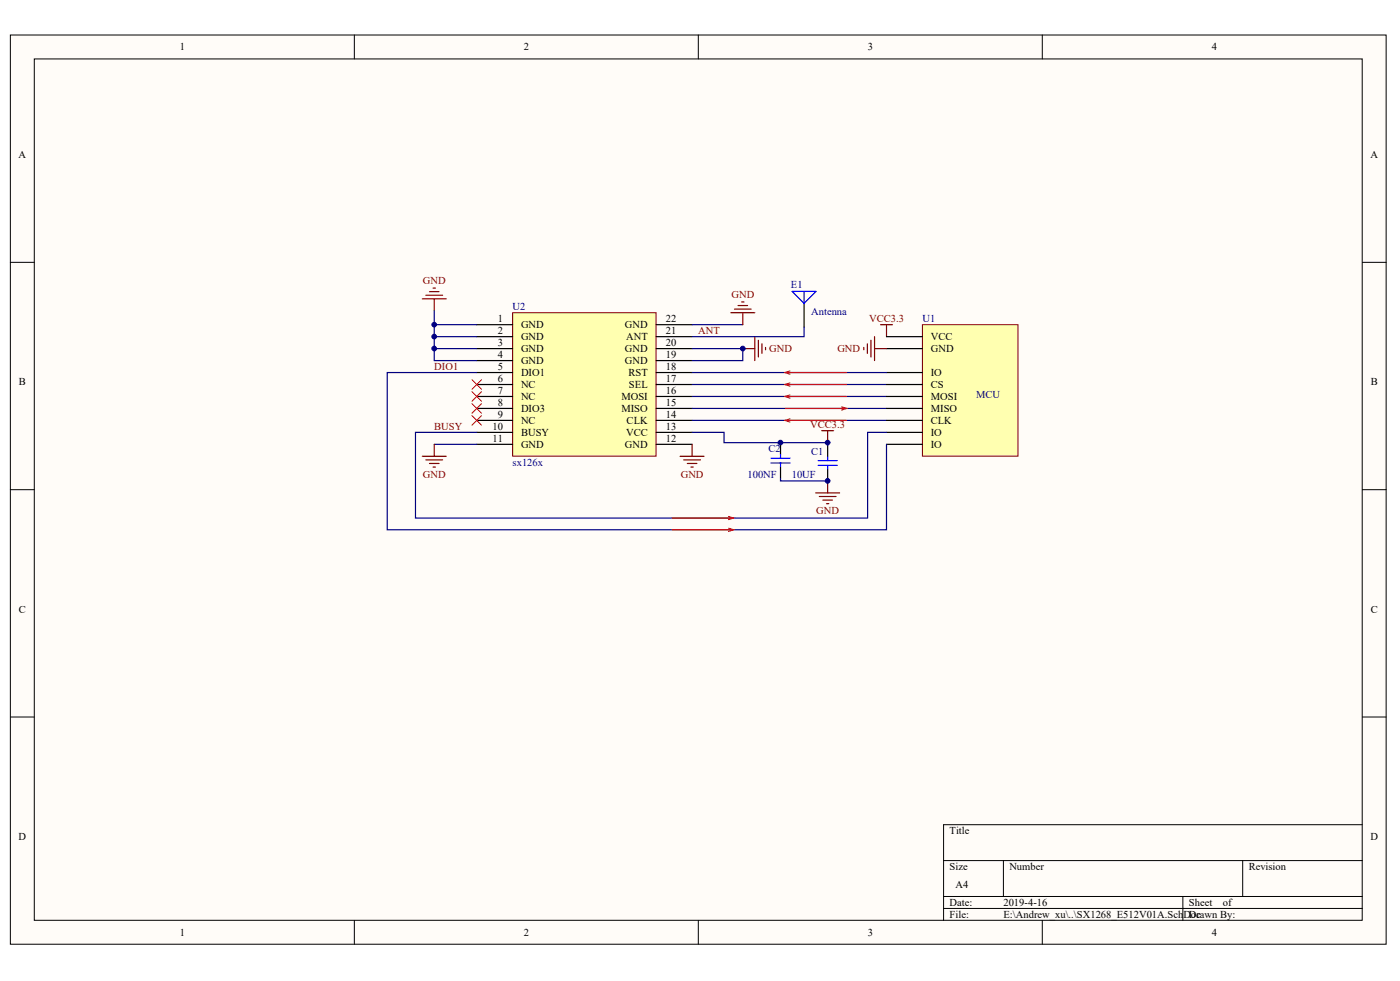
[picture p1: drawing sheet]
<svg xmlns="http://www.w3.org/2000/svg" width="291mm" height="204mm" viewBox="0 0 291 204" stroke-linecap="round" stroke-linejoin="round" font-family="sans-serif">
<g fill="#fffcf8" stroke="#000" stroke-width=".21">
<path d="M2.2 7.3h286v189h-286z"/>
<path d="M7.1 12.3h276.1v179h-276.1z"/>
</g>
<g fill="none" stroke="#000" stroke-width=".21">
<path d="M73.7 7.3v5M145.2 7.3v5M216.7 7.3v5M2.2 54.5h4.9M283.2 54.5h5M2.2 101.8h4.9M283.2 101.8h5M2.2 149h4.9M283.2 149h5M196.2 178.9h87M208.6 178.9v7.4M258.3 178.9v7.4"/>
<path d="M283.2 171.4h-87v19.9M73.7 191.3v5M145.2 191.3v5M196.2 186.3h87M196.2 188.8h87M216.7 191.3v5M245.9 186.3v5"/>
</g>
<path d="M106.6 65h29.8v29.8h-29.8z" fill="#ffffb0" stroke="#800000" stroke-width=".21"/>
<g fill="none" stroke="#000" stroke-width=".25">
<path d="M99.1 67.5h7.5M99.1 70h7.5M99.1 72.5h7.5M99.1 74.9h7.5M99.1 77.4h7.5M99.1 79.9h7.5M136.4 67.5h7.5M136.4 70h7.5M136.4 72.5h7.5M136.4 74.9h7.5M136.4 77.4h7.5M136.4 79.9h7.5"/>
<path d="M99.1 82.4h7.5M99.1 84.9h7.5M99.1 87.4h7.5M99.1 89.9h7.5M99.1 92.4h7.5M136.4 82.4h7.5M136.4 84.9h7.5M136.4 87.4h7.5M136.4 89.9h7.5M136.4 92.4h7.5M162.3 92v2.5M162.3 97v2.5"/>
<path d="M172.1 92.5v2.5M172.1 97.5v2.5"/>
</g>
<path d="M90.3 64.6v10.3h8.8M90.3 67.5h8.8M90.3 70h8.8M90.3 72.5h8.8M143.9 72.5h10.5v2.4h-10.5M143.9 67.5h10.5M143.9 79.9h40.4M90.3 92.4h8.8M143.9 87.4h40.4M143.9 84.9h40.4M143.9 82.4h40.4" fill="none" stroke="#000080" stroke-width=".25"/>
<g fill="none" stroke="#800000" stroke-width=".25">
<path d="M90 59.9h.5M87.8 62.1h5M88.5 61.4h3.5M89.3 60.6h2M90.3 62.1v2.5M151.9 65h5M152.7 64.3h3.5M153.4 63.5h2M154.2 62.8h.5M154.4 65v2.5M154.4 72.5h2.5M156.9 70v4.9"/>
<path d="M157.7 70.7v3.5M158.4 71.5v2M159.1 72.2v.5M183.1 67.5h2.4M184.3 67.5v2.5M87.8 94.8h5M88.5 95.6h3.5M89.3 96.3h2M90 97.1h.5M90.3 92.4v2.4M141.4 94.8h5M142.1 95.6h3.5"/>
<path d="M142.9 96.3h2M143.6 97.1h.5M143.9 92.4v2.4M170.8 89.5h2.5M172.1 89.5v2.5M172.1 100v2.5M169.6 102.5h4.9M170.3 103.2h3.5M171.1 103.9h2M171.8 104.7h.5"/>
</g>
<path d="M98.1 78.9l2 2M100.1 78.9l-2 2M98.1 86.4l2 2M98.1 81.4l2 2M100.1 86.4l-2 2M100.1 81.4l-2 2" fill="none" stroke="#f00" stroke-width=".21"/>
<path d="M160.3 95.2h3.9M160.3 96.2h3.9M162.3 94.5v.7M162.3 96.2v.8M170.1 95.7h3.9M170.1 96.7h3.9M172.1 95v.7M172.1 96.7v.8" fill="none" stroke="#00f" stroke-width=".25"/>
<path d="M191.8 67.5h19.8v27.3h-19.8z" fill="#ffffb0" stroke="#800000" stroke-width=".21"/>
<path d="M167.2 63.1v4.9M184.3 70h7.5M184.3 72.5h7.5M184.3 79.9h7.5M184.3 77.4h7.5M184.3 82.4h7.5M184.3 84.9h7.5M184.3 87.4h7.5M184.3 89.9h7.5M184.3 92.4h7.5" fill="none" stroke="#000" stroke-width=".25"/>
<path d="M99.1 77.4h-18.6v32.7h103.8v-17.7M143.9 77.4h40.4M167.2 68v2h-23.3M99.1 89.9h-12.7v17.8h94v-17.8h3.9M143.9 89.9h6.6v2.1h21.6v.5M162.3 99.5v.5h9.8" fill="none" stroke="#000080" stroke-width=".25"/>
<path d="M98.1 83.9l2 2M100.1 83.9l-2 2" fill="none" stroke="#f00" stroke-width=".21"/>
<path d="M179.6 72.2v.5M180.3 71.5v2M181.1 70.7v3.5M181.8 70v4.9M181.8 72.5h2.5" fill="none" stroke="#800000" stroke-width=".25"/>
<path d="M164.7 60.6h4.9l-2.4 2.5zM167.2 60.6v2.5" fill="none" stroke="#00f" stroke-width=".25"/>
<g fill="none" stroke="#ee0e22" stroke-width=".25">
<path d="M163.2 79.9h12.8M163.2 77.4h12.8M164.2 79.6l-1 .3 1 .4M164.2 77.1l-1 .3 1 .4M163.2 82.4h12.8M163.2 84.9h12.8M163.2 87.4h12.8M164.2 82.1l-1 .3 1 .4M164.2 87.1l-1 .3 1 .3M175 84.6l1 .3-1 .3M139.7 107.7h12.8M139.7 110.1h12.8"/>
<path d="M151.5 107.4l1 .3-1 .3M151.5 109.8l1 .3-1 .4"/>
</g>
<g fill="#000080" stroke="#000080" stroke-width=".21">
<circle cx="90.3" cy="72.4" r=".49"/>
<circle cx="90.3" cy="70" r=".49"/>
<circle cx="90.3" cy="67.5" r=".49"/>
<circle cx="154.4" cy="72.4" r=".49"/>
<circle cx="162.2" cy="92" r=".49"/>
<circle cx="172" cy="100" r=".49"/>
<circle cx="172" cy="92" r=".49"/>
</g>
<g font-size="2.2">
<text x="37.4" y="10.5">1</text>
<text x="108.9" y="10.5">2</text>
<text x="180.4" y="10.5">3</text>
<text x="251.9" y="10.5">4</text>
<text x="3.8" y="32.9">A</text>
<text x="284.9" y="32.9">A</text>
<text x="103.5" y="66.9">1</text>
<text x="103.5" y="69.4">2</text>
<text x="103.5" y="71.9">3</text>
<text x="108.3" y="68.2">GND</text>
<text x="108.3" y="70.7">GND</text>
<text x="129.9" y="68.2">GND</text>
<text x="130.1" y="70.7">ANT</text>
<text x="138.4" y="71.9">20</text>
<text x="138.4" y="69.4">21</text>
<text x="138.4" y="66.9">22</text>
<text x="193.5" y="70.7">VCC</text>
<text x="103.5" y="74.4">4</text>
<text x="103.5" y="76.9">5</text>
<text x="108.3" y="73.2">GND</text>
<text x="108.3" y="75.7">GND</text>
<text x="129.9" y="75.7">GND</text>
<text x="129.9" y="73.2">GND</text>
<text x="138.4" y="76.9">18</text>
<text x="138.4" y="74.4">19</text>
<text x="193.5" y="73.2">GND</text>
<text x="3.9" y="80.1">B</text>
<text x="103.5" y="79.4">6</text>
<text x="103.5" y="81.9">7</text>
<text x="108.3" y="78.1">DIO1</text>
<text x="108.3" y="80.6">NC</text>
<text x="108.3" y="83.1">NC</text>
<text x="129.2" y="83.1">MOSI</text>
<text x="130.6" y="78.1">RST</text>
<text x="130.7" y="80.6">SEL</text>
<text x="138.4" y="81.9">16</text>
<text x="138.4" y="79.4">17</text>
<text x="193.5" y="80.6">CS</text>
<text x="193.5" y="83.1">MOSI</text>
<text x="193.5" y="78.1">IO</text>
<text x="285" y="80.1">B</text>
<text x="102.4" y="89.3">10</text>
<text x="103.5" y="84.4">8</text>
<text x="103.5" y="86.8">9</text>
<text x="108.3" y="85.6">DIO3</text>
<text x="108.3" y="88.1">NC</text>
<text x="129.2" y="85.6">MISO</text>
<text x="130.3" y="88.1">CLK</text>
<text x="138.4" y="89.3">13</text>
<text x="138.4" y="86.8">14</text>
<text x="138.4" y="84.4">15</text>
<text x="193.5" y="85.6">MISO</text>
<text x="193.5" y="88.1">CLK</text>
<text x="102.4" y="91.8">11</text>
<text x="108.3" y="90.6">BUSY</text>
<text x="108.3" y="93.1">GND</text>
<text x="129.9" y="93.1">GND</text>
<text x="130.2" y="90.6">VCC</text>
<text x="138.4" y="91.8">12</text>
<text x="193.5" y="90.6">IO</text>
<text x="193.5" y="93.1">IO</text>
<text x="3.9" y="127.4">C</text>
<text x="285" y="127.4">C</text>
<text x="197.4" y="173.4">Title</text>
<text x="3.8" y="174.6">D</text>
<text x="284.9" y="174.6">D</text>
<text x="197.4" y="180.8">Size</text>
<text x="198.6" y="184.6">A4</text>
<text x="209.8" y="180.8">Number</text>
<text x="259.6" y="180.8">Revision</text>
<text x="197.4" y="188.3">Date:</text>
<text x="197.4" y="190.8">File:</text>
<text x="208.6" y="188.3">2019-4-16</text>
<text x="208.6" y="190.8">E:\Andrew_xu\..\SX1268_E512V01A.SchDoc</text>
<text x="247.1" y="188.3">Sheet</text>
<text x="247.1" y="190.8">Drawn By:</text>
<text x="254.2" y="188.3">of</text>
<text x="37.4" y="194.5">1</text>
<text x="108.9" y="194.5">2</text>
<text x="180.4" y="194.5">3</text>
<text x="251.9" y="194.5">4</text>
</g>
<g font-size="2.2" fill="#800000">
<text x="87.9" y="59.1">GND</text>
<text x="152.1" y="62">GND</text>
<text x="145.1" y="69.4">ANT</text>
<text x="180.7" y="66.9">VCC3.3</text>
<text x="90.3" y="76.9">DIO1</text>
<text x="159.9" y="73.2">GND</text>
<text x="174.1" y="73.2">GND</text>
<text x="90.3" y="89.3">BUSY</text>
<text x="168.5" y="89">VCC3.3</text>
<text x="87.9" y="99.3">GND</text>
<text x="141.5" y="99.3">GND</text>
<text x="169.7" y="106.9">GND</text>
</g>
<g font-size="2.2" fill="#000080">
<text x="164.4" y="59.8">E1</text>
<text x="106.6" y="64.5">U2</text>
<text x="168.6" y="65.5">Antenna</text>
<text x="191.8" y="66.9">U1</text>
<text x="202.9" y="82.7">MCU</text>
<text x="159.8" y="94">C2</text>
<text x="168.6" y="94.5">C1</text>
<text x="106.6" y="96.8">sx126x</text>
<text x="155.4" y="99.3">100NF</text>
<text x="164.6" y="99.4">10UF</text>
</g>
</svg>
